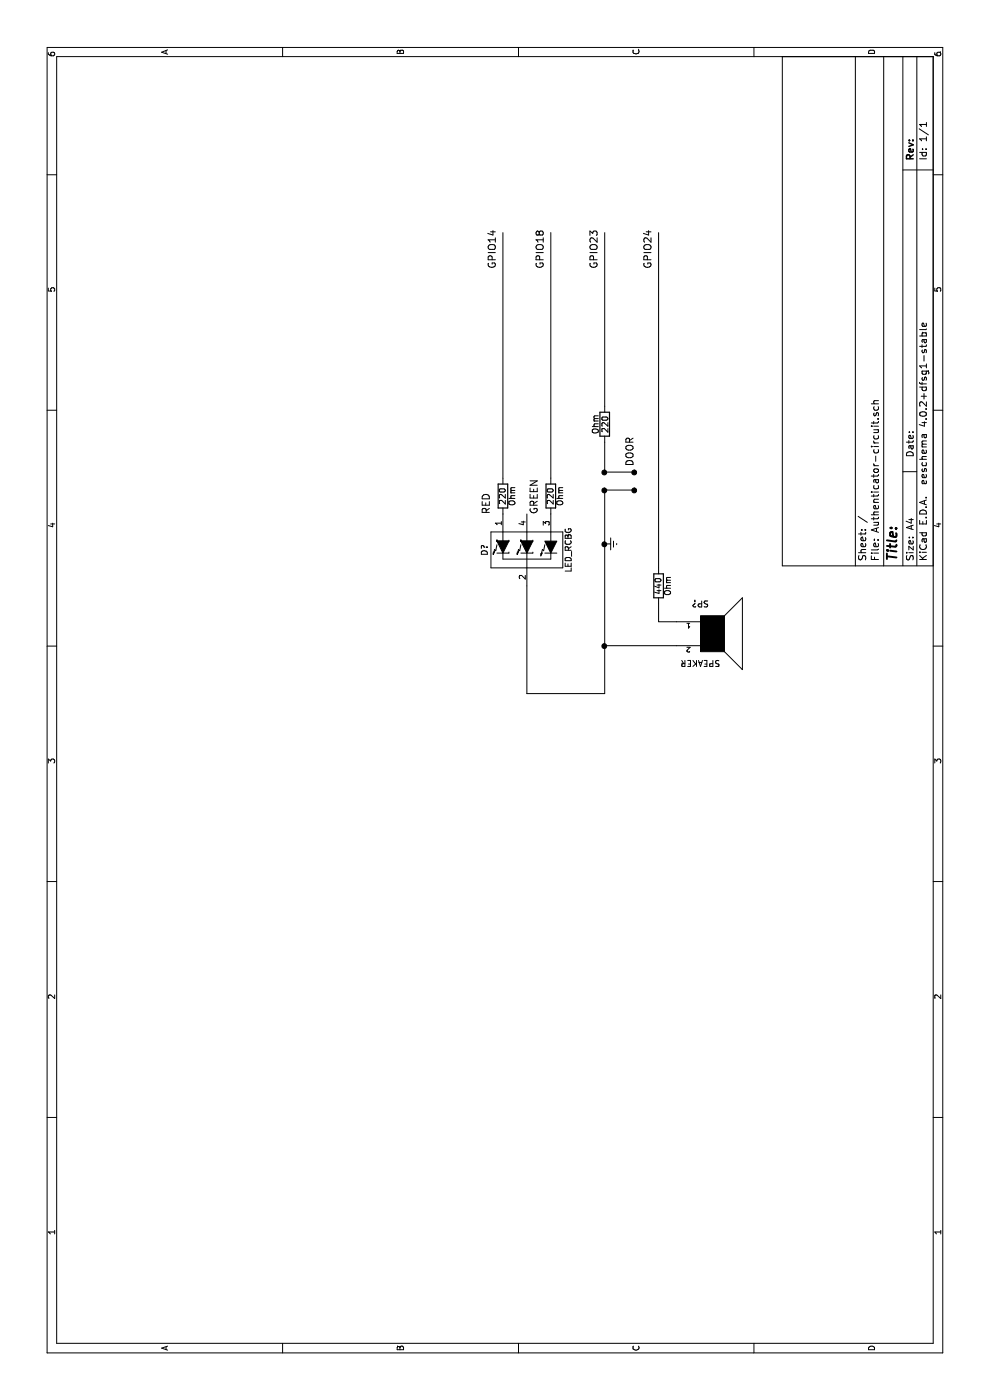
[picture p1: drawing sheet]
EESchema Schematic File Version 2
LIBS:power
LIBS:device
LIBS:transistors
LIBS:conn
LIBS:linear
LIBS:regul
LIBS:74xx
LIBS:cmos4000
LIBS:adc-dac
LIBS:memory
LIBS:xilinx
LIBS:microcontrollers
LIBS:dsp
LIBS:microchip
LIBS:analog_switches
LIBS:motorola
LIBS:texas
LIBS:intel
LIBS:audio
LIBS:interface
LIBS:digital-audio
LIBS:philips
LIBS:display
LIBS:cypress
LIBS:siliconi
LIBS:opto
LIBS:atmel
LIBS:contrib
LIBS:valves
LIBS:Authenticator-circuit-cache
EELAYER 25 0
EELAYER END
$Descr A4 11693 8268
encoding utf-8
Sheet 1 1
Title ""
Date ""
Rev ""
Comp ""
Comment1 ""
Comment2 ""
Comment3 ""
Comment4 ""
$EndDescr
$Comp
L LED_RCBG D?
U 1 1
P 7100 4400
F 0 "D?" H 7100 4750 50  0000 C CNN
F 1 "LED_RCBG" H 7100 4050 50  0000 C CNN
F 2 "" H 7100 4350 50  0000 C CNN
F 3 "" H 7100 4350 50  0000 C CNN
	1    7100 4400
	1    0    0    -1  
$EndComp
$Comp
L R Ohm
U 1 1
P 7550 4600
F 0 "Ohm" V 7630 4600 50  0000 C CNN
F 1 "220" V 7550 4600 50  0000 C CNN
F 2 "" V 7480 4600 50  0000 C CNN
F 3 "" H 7550 4600 50  0000 C CNN
	1    7550 4600
	0    1    1    0   
$EndComp
$Comp
L R Ohm
U 1 1
P 7550 4200
F 0 "Ohm" V 7630 4200 50  0000 C CNN
F 1 "220" V 7550 4200 50  0000 C CNN
F 2 "" V 7480 4200 50  0000 C CNN
F 3 "" H 7550 4200 50  0000 C CNN
	1    7550 4200
	0    1    1    0   
$EndComp
$Comp
L Earth #PWR?
U 1 1
P 7150 5050
F 0 "#PWR?" H 7150 4800 50  0001 C CNN
F 1 "Earth" H 7150 4900 50  0001 C CNN
F 2 "" H 7150 5050 50  0000 C CNN
F 3 "" H 7150 5050 50  0000 C CNN
	1    7150 5050
	1    0    0    -1  
$EndComp
Wire Wire Line
	5900 4400 5900 5050
Wire Wire Line
	5900 4400 6800 4400
Wire Wire Line
	7700 4200 9750 4200
Wire Wire Line
	7700 4600 9750 4600
Connection ~ 7150 5050
Wire Wire Line
	5900 5050 6300 5050
Wire Wire Line
	6300 5050 7150 5050
Wire Wire Line
	7150 5050 7600 5050
Wire Wire Line
	7750 5050 8000 5050
$Comp
L R Ohm
U 1 1
P 8150 5050
F 0 "Ohm" V 8230 5050 50  0000 C CNN
F 1 "220" V 8150 5050 50  0000 C CNN
F 2 "" V 8080 5050 50  0000 C CNN
F 3 "" H 8150 5050 50  0000 C CNN
	1    8150 5050
	0    -1   -1   0   
$EndComp
Wire Wire Line
	8300 5050 9750 5050
$Comp
L SPEAKER SP?
U 1 1
P 6400 5950
F 0 "SP?" H 6300 6200 50  0000 C CNN
F 1 "SPEAKER" H 6300 5700 50  0000 C CNN
F 2 "" H 6400 5950 50  0000 C CNN
F 3 "" H 6400 5950 50  0000 C CNN
	1    6400 5950
	0    1    1    0   
$EndComp
$Comp
L R Ohm
U 1 1
P 6800 5500
F 0 "Ohm" V 6880 5500 50  0000 C CNN
F 1 "440" V 6800 5500 50  0000 C CNN
F 2 "" V 6730 5500 50  0000 C CNN
F 3 "" H 6800 5500 50  0000 C CNN
	1    6800 5500
	0    1    1    0   
$EndComp
Wire Wire Line
	6650 5500 6500 5500
Wire Wire Line
	6500 5500 6500 5650
Wire Wire Line
	6300 5650 6300 5050
Connection ~ 6300 5050
Wire Wire Line
	6950 5500 9750 5500
Text Label 9450 5450 0    60   ~ 0
GPIO24
Text Label 9450 4150 0    60   ~ 0
GPIO14
Text Label 9450 4550 0    60   ~ 0
GPIO18
Text Label 9450 5000 0    60   ~ 0
GPIO23
Wire Wire Line
	7750 5050 7750 5300
Connection ~ 7750 5050
Text Label 7800 5300 0    60   ~ 0
DOOR
Connection ~ 7750 5300
Text Label 7400 4100 0    60   ~ 0
RED
Text Label 7400 4500 0    60   ~ 0
GREEN
Wire Wire Line
	7600 5050 7600 5300
Connection ~ 7600 5050
Connection ~ 7600 5300
$EndSCHEMATC
